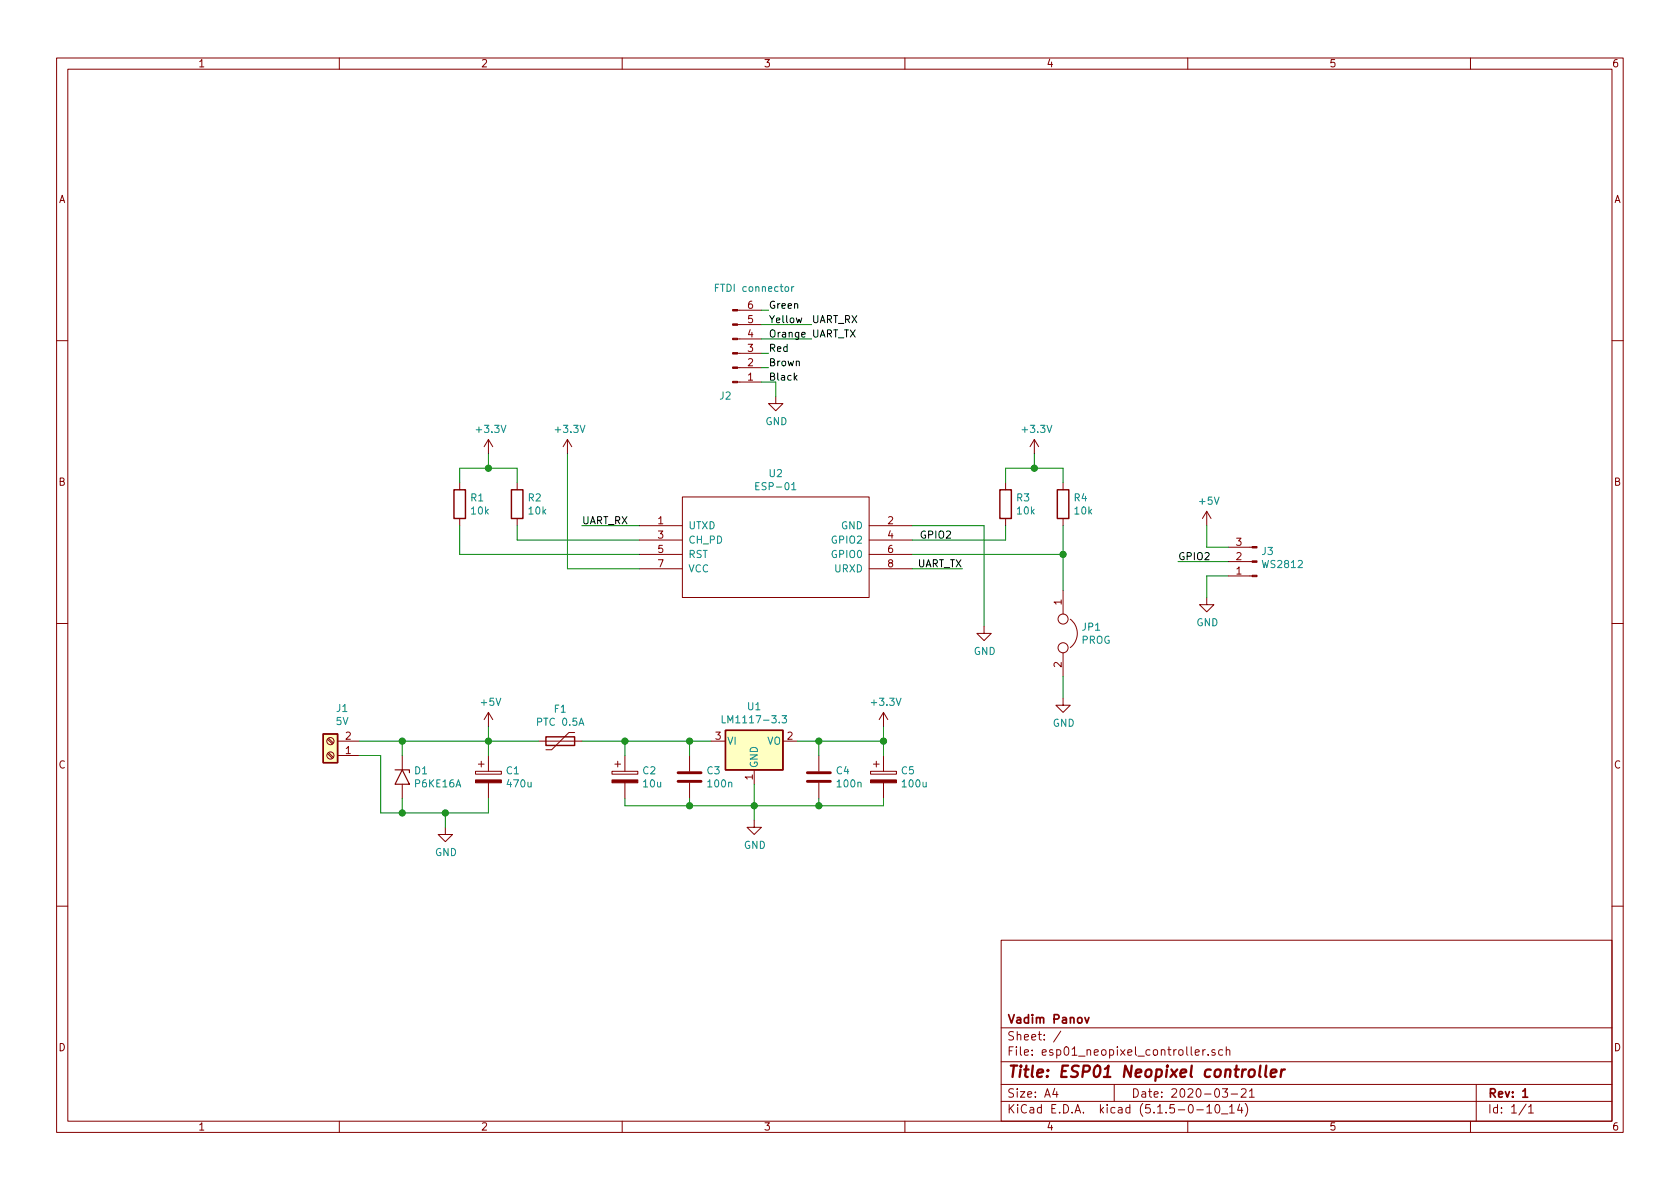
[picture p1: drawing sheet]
EESchema Schematic File Version 4
EELAYER 30 0
EELAYER END
$Descr A4 11693 8268
encoding utf-8
Sheet 1 1
Title "ESP01 Neopixel controller"
Date "2020-03-21"
Rev "1"
Comp "Vadim Panov"
Comment1 ""
Comment2 ""
Comment3 ""
Comment4 ""
$EndDescr
$Comp
L Regulator_Linear:LM1117-3.3 U1
U 1 1
P 5250 5150
F 0 "U1" H 5250 5392 50  0000 C CNN
F 1 "LM1117-3.3" H 5250 5301 50  0000 C CNN
F 2 "" H 5250 5150 50  0001 C CNN
F 3 "http://www.ti.com/lit/ds/symlink/lm1117.pdf" H 5250 5150 50  0001 C CNN
	1    5250 5150
	1    0    0    -1  
$EndComp
$Comp
L Device:Polyfuse F1
U 1 1
P 3900 5150
F 0 "F1" V 3675 5150 50  0000 C CNN
F 1 "PTC 0.5A" V 3766 5150 50  0000 C CNN
F 2 "" H 3950 4950 50  0001 L CNN
F 3 "~" H 3900 5150 50  0001 C CNN
	1    3900 5150
	0    1    1    0   
$EndComp
$Comp
L Diode:1.5KExxA D1
U 1 1
P 2800 5400
F 0 "D1" V 2754 5479 50  0000 L CNN
F 1 "P6KE16A" V 2845 5479 50  0000 L CNN
F 2 "Diode_THT:D_DO-201AE_P15.24mm_Horizontal" H 2800 5200 50  0001 C CNN
F 3 "https://www.vishay.com/docs/88301/15ke.pdf" H 2750 5400 50  0001 C CNN
	1    2800 5400
	0    1    1    0   
$EndComp
$Comp
L Connector:Conn_01x06_Male J2
U 1 1
P 5100 2450
F 0 "J2" H 5050 2750 50  0000 C CNN
F 1 "FTDI connector" H 5250 2000 50  0000 C CNN
F 2 "" H 5100 2450 50  0001 C CNN
F 3 "~" H 5100 2450 50  0001 C CNN
	1    5100 2450
	1    0    0    1   
$EndComp
$Comp
L power:+3.3V #PWR07
U 1 1
P 6150 5050
F 0 "#PWR07" H 6150 4900 50  0001 C CNN
F 1 "+3.3V" H 6165 5223 50  0000 C CNN
F 2 "" H 6150 5050 50  0001 C CNN
F 3 "" H 6150 5050 50  0001 C CNN
	1    6150 5050
	1    0    0    -1  
$EndComp
$Comp
L power:GND #PWR05
U 1 1
P 5250 5700
F 0 "#PWR05" H 5250 5450 50  0001 C CNN
F 1 "GND" H 5255 5527 50  0000 C CNN
F 2 "" H 5250 5700 50  0001 C CNN
F 3 "" H 5250 5700 50  0001 C CNN
	1    5250 5700
	1    0    0    -1  
$EndComp
$Comp
L Connector:Screw_Terminal_01x02 J1
U 1 1
P 2300 5250
F 0 "J1" H 2218 4925 50  0000 C CNN
F 1 "5V" H 2218 5016 50  0000 C CNN
F 2 "" H 2300 5250 50  0001 C CNN
F 3 "~" H 2300 5250 50  0001 C CNN
	1    2300 5250
	-1   0    0    1   
$EndComp
$Comp
L power:GND #PWR01
U 1 1
P 3100 5750
F 0 "#PWR01" H 3100 5500 50  0001 C CNN
F 1 "GND" H 3105 5577 50  0000 C CNN
F 2 "" H 3100 5750 50  0001 C CNN
F 3 "" H 3100 5750 50  0001 C CNN
	1    3100 5750
	1    0    0    -1  
$EndComp
Wire Wire Line
	3400 5150 3750 5150
Connection ~ 3400 5150
$Comp
L Device:CP C2
U 1 1
P 4350 5400
F 0 "C2" H 4468 5446 50  0000 L CNN
F 1 "10u" H 4468 5355 50  0000 L CNN
F 2 "" H 4388 5250 50  0001 C CNN
F 3 "~" H 4350 5400 50  0001 C CNN
	1    4350 5400
	1    0    0    -1  
$EndComp
$Comp
L Device:CP C5
U 1 1
P 6150 5400
F 0 "C5" H 6268 5446 50  0000 L CNN
F 1 "100u" H 6268 5355 50  0000 L CNN
F 2 "" H 6188 5250 50  0001 C CNN
F 3 "~" H 6150 5400 50  0001 C CNN
	1    6150 5400
	1    0    0    -1  
$EndComp
Wire Wire Line
	4050 5150 4350 5150
Wire Wire Line
	4350 5250 4350 5150
Connection ~ 4350 5150
Wire Wire Line
	4350 5150 4800 5150
Wire Wire Line
	5550 5150 5700 5150
Wire Wire Line
	6150 5150 6150 5250
Wire Wire Line
	6150 5050 6150 5150
Connection ~ 6150 5150
Wire Wire Line
	4350 5550 4350 5600
Wire Wire Line
	4350 5600 4800 5600
Wire Wire Line
	6150 5600 6150 5550
Wire Wire Line
	5250 5450 5250 5600
Connection ~ 5250 5600
Wire Wire Line
	5250 5600 5700 5600
Wire Wire Line
	5250 5700 5250 5600
$Comp
L power:GND #PWR06
U 1 1
P 5400 2750
F 0 "#PWR06" H 5400 2500 50  0001 C CNN
F 1 "GND" H 5405 2577 50  0000 C CNN
F 2 "" H 5400 2750 50  0001 C CNN
F 3 "" H 5400 2750 50  0001 C CNN
	1    5400 2750
	1    0    0    -1  
$EndComp
Wire Wire Line
	5300 2650 5400 2650
Wire Wire Line
	5400 2650 5400 2750
Text Label 5350 2650 0    50   ~ 0
Black
Text Label 5350 2550 0    50   ~ 0
Brown
Text Label 5350 2450 0    50   ~ 0
Red
Text Label 5350 2350 0    50   ~ 0
Orange
Text Label 5350 2250 0    50   ~ 0
Yellow
Text Label 5350 2150 0    50   ~ 0
Green
Wire Wire Line
	5300 2350 5650 2350
Text Label 5650 2350 0    50   ~ 0
UART_TX
Wire Wire Line
	5300 2250 5650 2250
Text Label 5650 2250 0    50   ~ 0
UART_RX
Wire Wire Line
	5350 2450 5300 2450
Wire Wire Line
	5350 2550 5300 2550
Wire Wire Line
	5350 2150 5300 2150
$Comp
L Device:C C3
U 1 1
P 4800 5400
F 0 "C3" H 4915 5446 50  0000 L CNN
F 1 "100n" H 4915 5355 50  0000 L CNN
F 2 "" H 4838 5250 50  0001 C CNN
F 3 "~" H 4800 5400 50  0001 C CNN
	1    4800 5400
	1    0    0    -1  
$EndComp
Wire Wire Line
	4800 5250 4800 5150
Connection ~ 4800 5150
Wire Wire Line
	4800 5150 4950 5150
Wire Wire Line
	4800 5550 4800 5600
Connection ~ 4800 5600
Wire Wire Line
	4800 5600 5250 5600
$Comp
L Device:C C4
U 1 1
P 5700 5400
F 0 "C4" H 5815 5446 50  0000 L CNN
F 1 "100n" H 5815 5355 50  0000 L CNN
F 2 "" H 5738 5250 50  0001 C CNN
F 3 "~" H 5700 5400 50  0001 C CNN
	1    5700 5400
	1    0    0    -1  
$EndComp
Wire Wire Line
	5700 5150 5700 5250
Connection ~ 5700 5150
Wire Wire Line
	5700 5150 6150 5150
Wire Wire Line
	5700 5550 5700 5600
Connection ~ 5700 5600
Wire Wire Line
	5700 5600 6150 5600
$Comp
L Device:R R2
U 1 1
P 3600 3500
F 0 "R2" H 3670 3546 50  0000 L CNN
F 1 "10k" H 3670 3455 50  0000 L CNN
F 2 "" V 3530 3500 50  0001 C CNN
F 3 "~" H 3600 3500 50  0001 C CNN
	1    3600 3500
	1    0    0    -1  
$EndComp
$Comp
L Device:R R1
U 1 1
P 3200 3500
F 0 "R1" H 3270 3546 50  0000 L CNN
F 1 "10k" H 3270 3455 50  0000 L CNN
F 2 "" V 3130 3500 50  0001 C CNN
F 3 "~" H 3200 3500 50  0001 C CNN
	1    3200 3500
	1    0    0    -1  
$EndComp
$Comp
L Device:R R3
U 1 1
P 7000 3500
F 0 "R3" H 7070 3546 50  0000 L CNN
F 1 "10k" H 7070 3455 50  0000 L CNN
F 2 "" V 6930 3500 50  0001 C CNN
F 3 "~" H 7000 3500 50  0001 C CNN
	1    7000 3500
	1    0    0    -1  
$EndComp
$Comp
L Device:R R4
U 1 1
P 7400 3500
F 0 "R4" H 7470 3546 50  0000 L CNN
F 1 "10k" H 7470 3455 50  0000 L CNN
F 2 "" V 7330 3500 50  0001 C CNN
F 3 "~" H 7400 3500 50  0001 C CNN
	1    7400 3500
	1    0    0    -1  
$EndComp
$Comp
L power:+3.3V #PWR09
U 1 1
P 7200 3150
F 0 "#PWR09" H 7200 3000 50  0001 C CNN
F 1 "+3.3V" H 7215 3323 50  0000 C CNN
F 2 "" H 7200 3150 50  0001 C CNN
F 3 "" H 7200 3150 50  0001 C CNN
	1    7200 3150
	1    0    0    -1  
$EndComp
$Comp
L power:+3.3V #PWR02
U 1 1
P 3400 3150
F 0 "#PWR02" H 3400 3000 50  0001 C CNN
F 1 "+3.3V" H 3415 3323 50  0000 C CNN
F 2 "" H 3400 3150 50  0001 C CNN
F 3 "" H 3400 3150 50  0001 C CNN
	1    3400 3150
	1    0    0    -1  
$EndComp
Wire Wire Line
	6350 3750 7000 3750
Wire Wire Line
	7000 3750 7000 3650
Wire Wire Line
	6350 3850 7400 3850
Wire Wire Line
	7400 3850 7400 3650
Wire Wire Line
	7000 3350 7000 3250
Wire Wire Line
	7000 3250 7200 3250
Wire Wire Line
	7400 3250 7400 3350
Wire Wire Line
	7200 3150 7200 3250
Connection ~ 7200 3250
Wire Wire Line
	7200 3250 7400 3250
Wire Wire Line
	3200 3350 3200 3250
Wire Wire Line
	3200 3250 3400 3250
Wire Wire Line
	3600 3250 3600 3350
Wire Wire Line
	3400 3250 3400 3150
Connection ~ 3400 3250
Wire Wire Line
	3400 3250 3600 3250
Wire Wire Line
	3200 3650 3200 3850
Wire Wire Line
	3200 3850 4450 3850
Wire Wire Line
	4450 3750 3600 3750
Wire Wire Line
	3600 3750 3600 3650
$Comp
L Device:Jumper JP1
U 1 1
P 7400 4400
F 0 "JP1" V 7354 4526 50  0000 L CNN
F 1 "PROG" V 7445 4526 50  0000 L CNN
F 2 "" H 7400 4400 50  0001 C CNN
F 3 "~" H 7400 4400 50  0001 C CNN
	1    7400 4400
	0    1    1    0   
$EndComp
Wire Wire Line
	7400 3850 7400 4100
Connection ~ 7400 3850
$Comp
L power:GND #PWR010
U 1 1
P 7400 4850
F 0 "#PWR010" H 7400 4600 50  0001 C CNN
F 1 "GND" H 7405 4677 50  0000 C CNN
F 2 "" H 7400 4850 50  0001 C CNN
F 3 "" H 7400 4850 50  0001 C CNN
	1    7400 4850
	1    0    0    -1  
$EndComp
Wire Wire Line
	7400 4700 7400 4850
Wire Wire Line
	6350 3650 6850 3650
Wire Wire Line
	6850 3650 6850 4350
$Comp
L power:GND #PWR08
U 1 1
P 6850 4350
F 0 "#PWR08" H 6850 4100 50  0001 C CNN
F 1 "GND" H 6855 4177 50  0000 C CNN
F 2 "" H 6850 4350 50  0001 C CNN
F 3 "" H 6850 4350 50  0001 C CNN
	1    6850 4350
	1    0    0    -1  
$EndComp
$Comp
L power:+3.3V #PWR04
U 1 1
P 3950 3150
F 0 "#PWR04" H 3950 3000 50  0001 C CNN
F 1 "+3.3V" H 3965 3323 50  0000 C CNN
F 2 "" H 3950 3150 50  0001 C CNN
F 3 "" H 3950 3150 50  0001 C CNN
	1    3950 3150
	1    0    0    -1  
$EndComp
Wire Wire Line
	3950 3150 3950 3950
Wire Wire Line
	3950 3950 4450 3950
$Comp
L power:+5V #PWR03
U 1 1
P 3400 5050
F 0 "#PWR03" H 3400 4900 50  0001 C CNN
F 1 "+5V" H 3415 5223 50  0000 C CNN
F 2 "" H 3400 5050 50  0001 C CNN
F 3 "" H 3400 5050 50  0001 C CNN
	1    3400 5050
	1    0    0    -1  
$EndComp
Wire Wire Line
	3400 5050 3400 5150
Text Label 4050 3650 0    50   ~ 0
UART_RX
Wire Wire Line
	4050 3650 4450 3650
Text Label 6700 3950 2    50   ~ 0
UART_TX
Wire Wire Line
	6700 3950 6350 3950
$Comp
L Connector:Conn_01x03_Male J3
U 1 1
P 8750 3900
F 0 "J3" H 8722 3832 50  0000 R CNN
F 1 "WS2812" H 8722 3923 50  0000 R CNN
F 2 "" H 8750 3900 50  0001 C CNN
F 3 "~" H 8750 3900 50  0001 C CNN
	1    8750 3900
	-1   0    0    1   
$EndComp
$Comp
L power:+5V #PWR011
U 1 1
P 8400 3650
F 0 "#PWR011" H 8400 3500 50  0001 C CNN
F 1 "+5V" H 8415 3823 50  0000 C CNN
F 2 "" H 8400 3650 50  0001 C CNN
F 3 "" H 8400 3650 50  0001 C CNN
	1    8400 3650
	1    0    0    -1  
$EndComp
$Comp
L Device:CP C1
U 1 1
P 3400 5400
F 0 "C1" H 3518 5446 50  0000 L CNN
F 1 "470u" H 3518 5355 50  0000 L CNN
F 2 "" H 3438 5250 50  0001 C CNN
F 3 "~" H 3400 5400 50  0001 C CNN
	1    3400 5400
	1    0    0    -1  
$EndComp
Wire Wire Line
	3100 5650 2800 5650
Wire Wire Line
	2650 5650 2650 5250
Wire Wire Line
	2650 5250 2500 5250
Connection ~ 3100 5650
Wire Wire Line
	3100 5750 3100 5650
Wire Wire Line
	2500 5150 2800 5150
Wire Wire Line
	3400 5150 3400 5250
Wire Wire Line
	2800 5250 2800 5150
Connection ~ 2800 5150
Wire Wire Line
	2800 5150 3400 5150
Wire Wire Line
	2800 5550 2800 5650
Connection ~ 2800 5650
Wire Wire Line
	2800 5650 2650 5650
Wire Wire Line
	3400 5650 3400 5550
Wire Wire Line
	3100 5650 3400 5650
$Comp
L power:GND #PWR012
U 1 1
P 8400 4150
F 0 "#PWR012" H 8400 3900 50  0001 C CNN
F 1 "GND" H 8405 3977 50  0000 C CNN
F 2 "" H 8400 4150 50  0001 C CNN
F 3 "" H 8400 4150 50  0001 C CNN
	1    8400 4150
	1    0    0    -1  
$EndComp
Wire Wire Line
	8550 4000 8400 4000
Wire Wire Line
	8400 4000 8400 4150
Wire Wire Line
	8550 3800 8400 3800
Wire Wire Line
	8400 3800 8400 3650
Text Label 8200 3900 0    50   ~ 0
GPIO2
Text Label 6400 3750 0    50   ~ 0
GPIO2
Wire Wire Line
	8200 3900 8550 3900
$Comp
L ESP8266:ESP-01v090 U2
U 1 1
P 5400 3800
F 0 "U2" H 5400 4315 50  0000 C CNN
F 1 "ESP-01" H 5400 4224 50  0000 C CNN
F 2 "" H 5400 3800 50  0001 C CNN
F 3 "http://l0l.org.uk/2014/12/esp8266-modules-hardware-guide-gotta-catch-em-all/" H 5400 3800 50  0001 C CNN
	1    5400 3800
	1    0    0    -1  
$EndComp
$EndSCHEMATC
